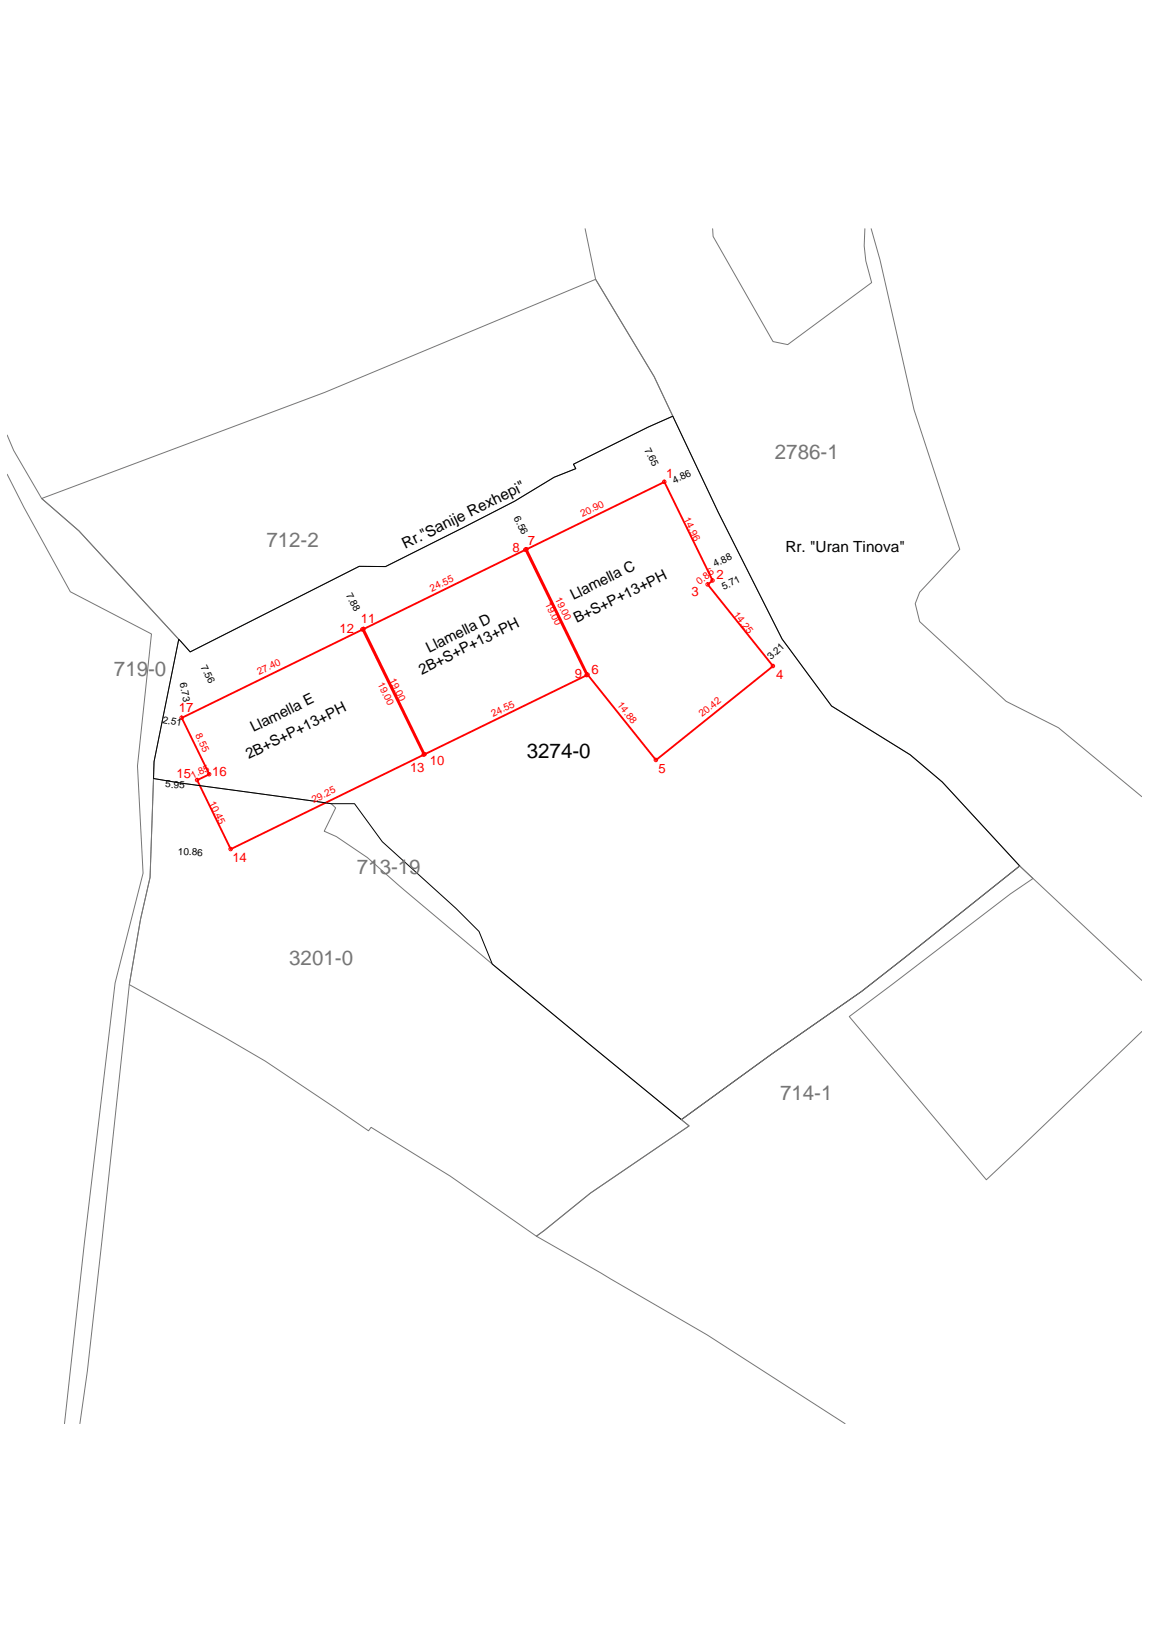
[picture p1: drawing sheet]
<svg xmlns="http://www.w3.org/2000/svg" width="210mm" height="297mm" viewBox="0 0 210 297" stroke-linecap="round" stroke-linejoin="round" font-family="sans-serif">
<!-- layer: Parcela Fqinje -->
<path d="M106.2 41.5l1.9 9.2 10.7 17.7 11.6 24.6 11.6 23 9 12.2 14.3 8.8 5.8 5 14.1 15.2 22.1 20.8M129.4 41.5l.1 1.4 10.9 19.1 2.6 .6 15.3-11.3-1.1-3.9-.3-2.8 .1-3.1M158.2 41.5l1.6 5.7 6.2 27.2 8.3 25.3-7.3 7.8-.8 2.1 .8 3.3 15.7 14.4 9.5 4.8 15.1 12.6M1.3 79l1.2 2.8 5.1 8.7 6.7 5.9 18.2 19.7-4.5 22.2-.8 21-1.7 7.6-2 11.9-7.6 70.2-1.4 9.5M1.3 86.1l3 6 8.5 15.3 14.7 7.7-2.5 24 1 19.4-5.1 20-5.6 47.3-3.6 32.7M7.6 90.5l51.4-19.3 49.1-20.5 10.7 17.7 3.4 7.2-4.5 2-13.6 6.7 .4 .8-3.9 1.6-7.2 4.3-23.4 11.9-4.8-.1-30.7 15.6-20.2-22zM27.9 141.4l4.5 .7 27.7 3.8 .8 .8-2 4.2 2.2 1 5.6 3.8 5.5 4.9a2949.7 2949.7 0 0 0 52.9 43.8l-17.9 12.2-9.8 7.9-15.7-11-14.3-8.8-.5 .6-18.7-12.6-7.7-4.5-17-9.4 2-11.9 1.7-7.6zM207.3 187.3l-28.2 26.9-24.9-29.6 29.3-22.3 4.1-2.8-2.4-2.3-28.8 22.8-16.3 11.4-16.4 11.9 1.4 1.1-17.9 12.2-9.8 7.9 31 17.9 25 16.1" fill="none" stroke="#767676" stroke-width=".18"/>
<!-- layer: A - Perdhesa Polyine_Pen_No__6 -->
<path d="M95.6 99.7l25-12.2 8.8 17.9-.9 .7 11.9 14.8-21.3 17.1-12.4-15.5zM66 114.2l29.4-14.4 11.1 22.8-29.4 14.3zM33 130.3l32.8-16 11.1 22.7-35 17.2-6.1-12.6 2.2-1z" fill="none" stroke="#f00" stroke-width=".34"/>
<!-- layer: kati-ka-pikat -->
<g fill="none" stroke="#f00" stroke-width=".18">
<path d="M95.4 99.8h.1M95.6 99.7h.1M120.6 87.5h.1M65.8 114.3h.1M66 114.2h.1M128.5 106.1h.1M129.4 105.4h.1M33 130.3h.1M76.9 137h.1M77.1 136.9h.1M106.5 122.6h.1M106.7 122.5h.1"/>
<path d="M119.1 138h.1M140.4 120.9h.1M35.8 141.6h.1M38 140.6h.1M41.9 154.2h.1"/>
<circle cx="95.4" cy="99.8" r=".32"/>
<circle cx="95.6" cy="99.7" r=".32"/>
<circle cx="120.6" cy="87.5" r=".32"/>
<circle cx="65.8" cy="114.3" r=".32"/>
<circle cx="66" cy="114.2" r=".32"/>
<circle cx="128.5" cy="106.1" r=".32"/>
<circle cx="129.4" cy="105.4" r=".32"/>
<circle cx="33" cy="130.3" r=".32"/>
<circle cx="76.9" cy="137" r=".32"/>
<circle cx="77.1" cy="136.9" r=".32"/>
<circle cx="106.5" cy="122.6" r=".32"/>
<circle cx="106.7" cy="122.5" r=".32"/>
<circle cx="119.1" cy="138" r=".32"/>
<circle cx="140.3" cy="120.9" r=".32"/>
<circle cx="35.8" cy="141.6" r=".32"/>
<circle cx="38" cy="140.6" r=".32"/>
<circle cx="41.9" cy="154.2" r=".32"/>
</g>
<!-- layer: Parcela Baze -->
<path d="M32.5 116.1l2 2.3 30.7-15.6 4.8 .1 23.4-11.9 7.2-4.3 3.9-1.6-.4-.8 13.6-6.7 4.5-2 8.2 17.4 11.6 23 9 12.2 14.3 8.8 5.8 5 14.1 15.2-28.8 22.8-16.3 11.4-16.4 11.9-34.3-28.3-2.4-5.9-4.2-4.2-13.4-12.1-5-6.9h-4.3l-27.7-3.8-4.5-.7 .1-3.1z" fill="none" stroke="#000" stroke-width=".18"/>
<g font-size="3.7" fill="#767676">
<text x="140.7" y="83.4">2786-1</text>
<text x="48.4" y="99.3">712-2</text>
<text x="20.7" y="122.8">719-0</text>
<text x="64.8" y="158.7">713-19</text>
<text x="52.5" y="175.1">3201-0</text>
<text x="141.6" y="199.8">714-1</text>
</g>
<text font-size="3.7" x="95.7" y="137.7">3274-0</text>
<g font-size="2.8">
<text x="73.6" y="99.7" transform="rotate(-26 73.6 99.7)">Rr.&quot;Sanije Rexhepi&quot;</text>
<text x="142.6" y="100.2">Rr. &quot;Uran Tinova&quot;</text>
</g>
<g font-size="2.7">
<text x="104.1" y="109" transform="rotate(-26 104.1 109)">Llamella C</text>
<text x="104.8" y="113.2" transform="rotate(-26 104.8 113.2)">B+S+P+13+PH</text>
<text x="77.9" y="118.6" transform="rotate(-26 77.9 118.6)">Llamella D</text>
<text x="76.6" y="122.5" transform="rotate(-26 76.6 122.5)">2B+S+P+13+PH</text>
<text x="45.2" y="137.8" transform="rotate(-26 45.2 137.8)">2B+S+P+13+PH</text>
<text x="46" y="133" transform="rotate(-26 46 133)">Llamella E</text>
</g>
<g font-size="2.4" fill="#f00">
<text x="121" y="86.9">1</text>
<text x="93.1" y="100.2">8</text>
<text x="95.8" y="99">7</text>
<text x="130.1" y="105.2">2</text>
<text x="65.5" y="113.2">11</text>
<text x="125.5" y="108.2">3</text>
<text x="61.7" y="115">12</text>
<text x="104.4" y="123.1">9</text>
<text x="107.4" y="122.4">6</text>
<text x="140.9" y="123.3">4</text>
<text x="32.5" y="129.3">17</text>
<text x="32.1" y="141.2">15</text>
<text x="38.6" y="141">16</text>
<text x="74.5" y="140.1">13</text>
<text x="78" y="138.9">10</text>
<text x="119.6" y="140.3">5</text>
<text x="42.2" y="156.5">14</text>
</g>
<g font-size="1.8">
<text x="117" y="81.6" transform="rotate(64 117 81.6)">7.65</text>
<text x="122.5" y="87.8" transform="rotate(-26 122.5 87.8)">4.86</text>
<text x="93.2" y="94.1" transform="rotate(63 93.2 94.1)">6.56</text>
<text x="62.8" y="107.9" transform="rotate(63 62.8 107.9)">7.88</text>
<text x="129.9" y="103" transform="rotate(-26 129.9 103)">4.88</text>
<text x="131.4" y="107.1" transform="rotate(-27 131.4 107.1)">5.71</text>
<text x="140" y="119.9" transform="rotate(-44 140 119.9)">3.21</text>
<text x="32.7" y="124" transform="rotate(80 32.7 124)">6.73</text>
<text x="36.4" y="121.1" transform="rotate(64 36.4 121.1)">7.56</text>
<text x="29.4" y="131.2" transform="rotate(11 29.4 131.2)">2.51</text>
<text x="30" y="143" transform="rotate(3 30 143)">5.95</text>
<text x="32.3" y="155.2" transform="rotate(2 32.3 155.2)">10.86</text>
</g>
<g font-size="1.8" fill="#f00">
<text x="105.8" y="93.9" transform="rotate(-27 105.8 93.9)">20.90</text>
<text x="124.1" y="94.3" transform="rotate(64 124.1 94.3)">14.96</text>
<text x="78.4" y="107.4" transform="rotate(-26 78.4 107.4)">24.55</text>
<text x="127" y="106.2" transform="rotate(-39 127 106.2)">0.86</text>
<text x="98.9" y="109.6" transform="rotate(63 98.9 109.6)">19.00</text>
<text x="133.1" y="111.6" transform="rotate(51 133.1 111.6)">14.25</text>
<text x="47.1" y="122.6" transform="rotate(-26 47.1 122.6)">27.40</text>
<text x="68.5" y="124.1" transform="rotate(64 68.5 124.1)">19.00</text>
<text x="70.6" y="123.4" transform="rotate(64 70.6 123.4)">19.00</text>
<text x="89.5" y="130.2" transform="rotate(-26 89.5 130.2)">24.55</text>
<text x="112" y="128" transform="rotate(51 112 128)">14.88</text>
<text x="127.5" y="130.3" transform="rotate(-39 127.5 130.3)">20.42</text>
<text x="35.4" y="133.5" transform="rotate(64 35.4 133.5)">8.55</text>
<text x="35" y="141.4" transform="rotate(-26 35 141.4)">1.85</text>
<text x="37.9" y="145.8" transform="rotate(64 37.9 145.8)">10.45</text>
<text x="57" y="145.8" transform="rotate(-26 57 145.8)">29.25</text>
</g>
</svg>
